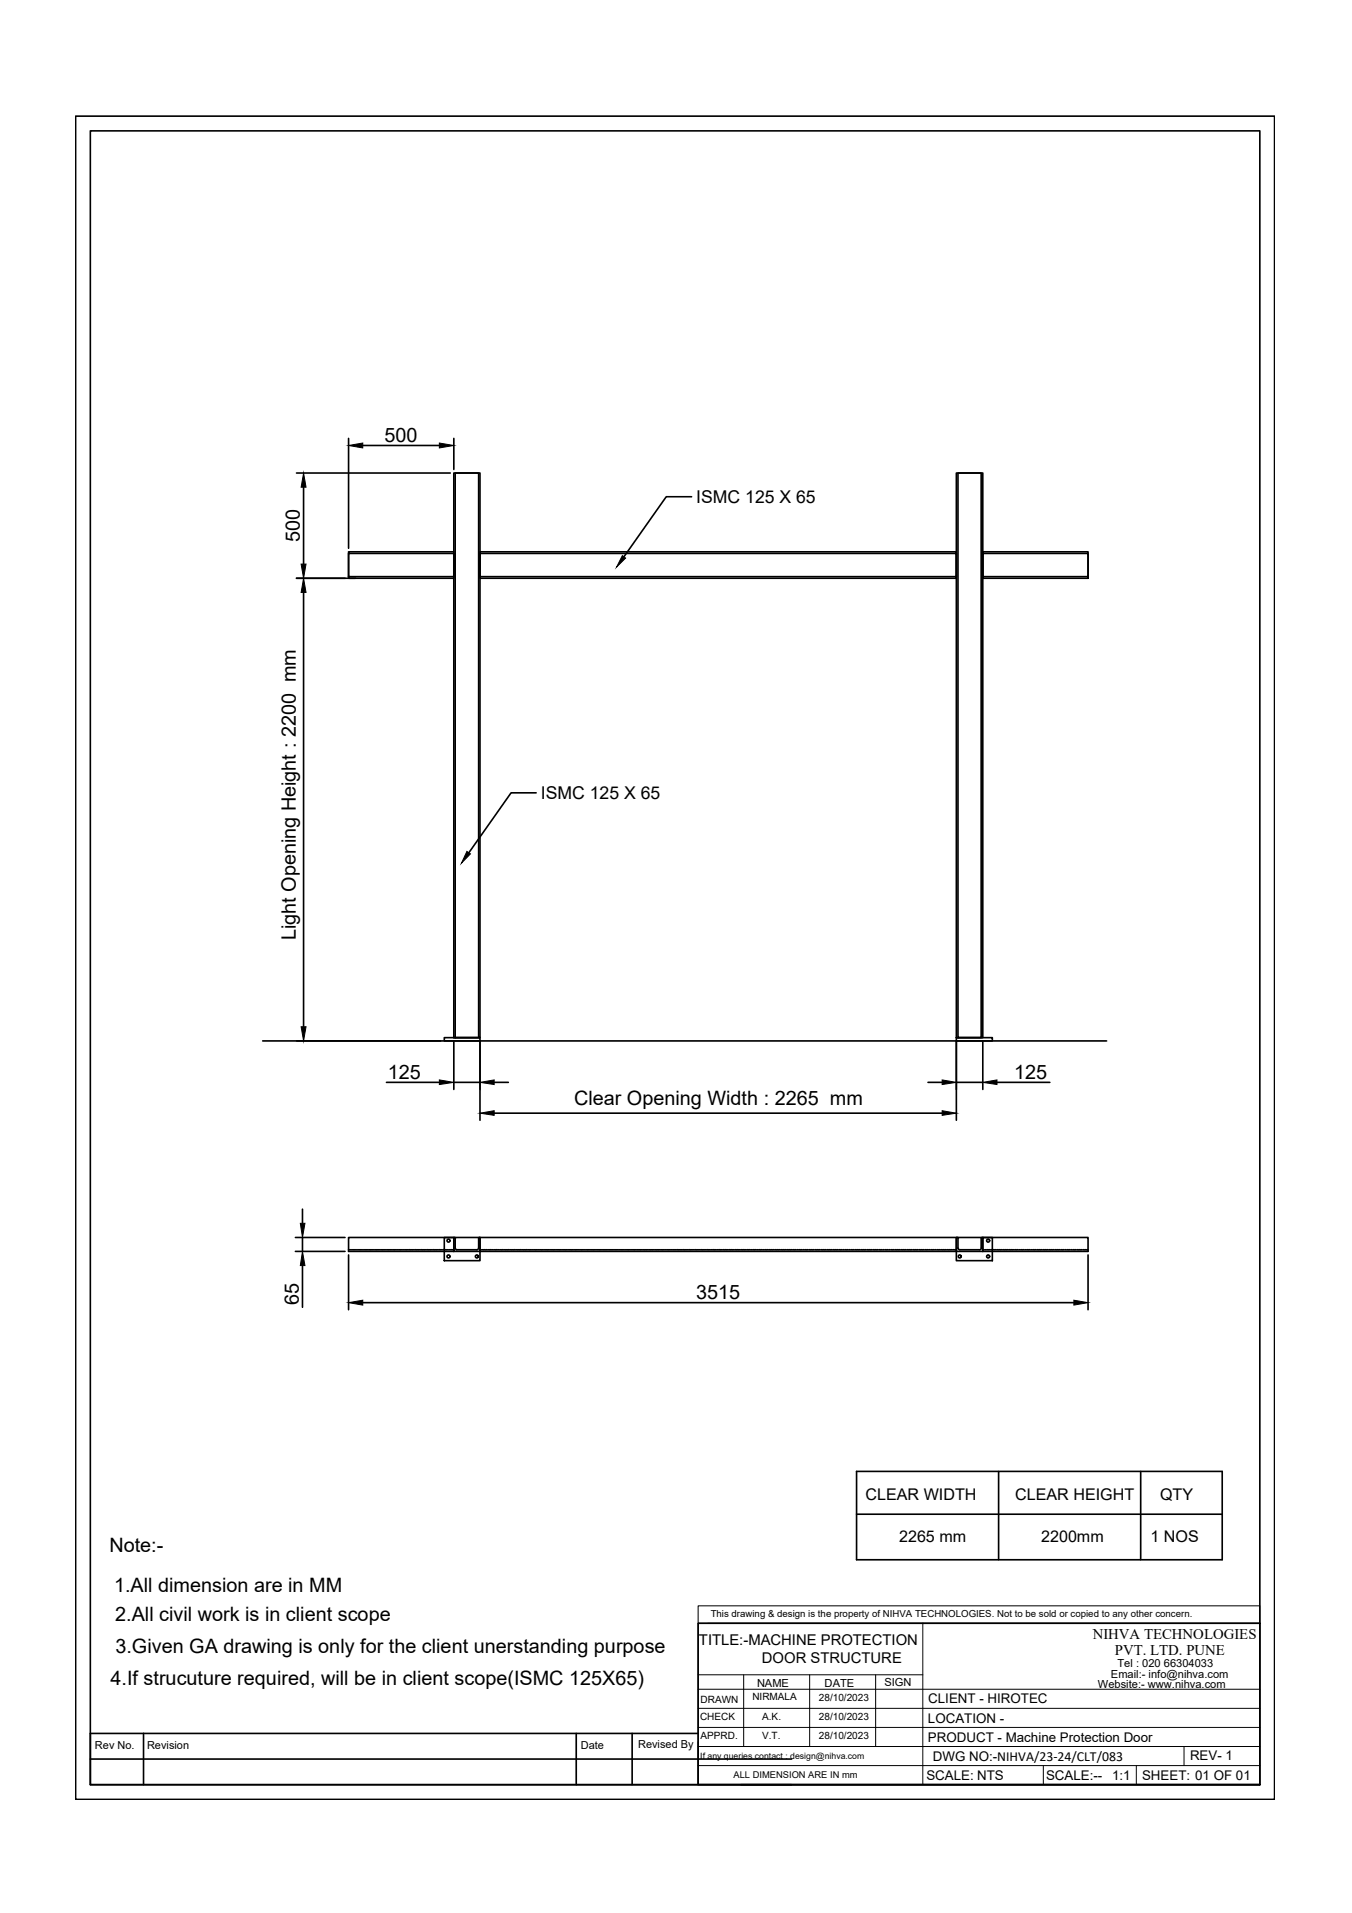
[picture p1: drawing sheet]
<svg xmlns="http://www.w3.org/2000/svg" width="210mm" height="297mm" viewBox="0 0 210 297" stroke-linecap="round" stroke-linejoin="round" font-family="sans-serif">
<!-- layer: 0 -->
<g fill="none" stroke="#000" stroke-width=".25">
<path d="M11.7 18h186.2v261.4h-186.2zM14 20.3h181.6v256.8h-181.6zM46 73.4h23.9M47.1 75.6v12M54.1 68.1v17M56.3 69.2h11.9M70.5 73.4h4v87.7h-4zM70.5 68.1v4.8M70.7 73.4h3.6v87.7h-3.6zM107.4 77.1h-4l-6.5 9.3M148.5 73.4h4.1v87.7h-4.1zM148.7 73.4h3.6v87.7h-3.6z"/>
<path d="M46 89.8h9.2M47.1 92v67.4M54.1 85.7h16.4v4.1h-16.4zM54.1 85.9h16.4v3.6h-16.4zM74.5 85.7h74v4.1h-74zM74.5 85.9h74v3.6h-74zM152.6 85.7h16.3v4.1h-16.3zM152.6 85.9h16.3v3.6h-16.3zM83.2 123.1h-3.9l-6.5 9.3M40.8 161.6h131M60 168.1h8.2M69 161.1h5.5v.5h-5.5z"/>
<path d="M70.5 161.7v7.5M70.5 168.1h4M74.5 161.7v12.2M76.7 172.8h69.6M76.7 168.1h2.2M144.1 168.1h2.2M148.5 161.1h5.6v.5h-5.6zM148.5 161.7v12.2M148.5 168.1h4.1M152.6 161.7v7.5M154.8 168.1h8.2M45.9 194.3h7.7"/>
<path d="M45.9 192.2h7.7M47 187.7v2.2M47 192.2v2.1M47 196.5v6.5M54.1 192.2h16.4v2.1h-16.4zM54.1 194.1h.2M54.1 194.9v8.5M54.4 194.1h.2M54.7 194.1h.2M55 194.1h.2M55.3 194.1h.2M55.6 194.1h.3"/>
<path d="M55.9 194.1h.2M56.3 194.1h.1M56.6 194.1h.2M56.9 194.1h.2M57.2 194.1h.2M57.5 194.1h.2M57.8 194.1h.2M58.1 194.1h.2M58.4 194.1h.2M58.7 194.1h.2M59.1 194.1h.2M59.4 194.1h.2"/>
<path d="M59.7 194.1h.2M60 194.1h.2M60.3 194.1h.2M60.6 194.1h.2M60.9 194.1h.2M61.2 194.1h.2M61.6 194.1h.1M61.9 194.1h.2M62.2 194.1h.2M62.5 194.1h.2M62.8 194.1h.2M63.1 194.1h.2"/>
<path d="M63.4 194.1h.2M63.7 194.1h.2M64 194.1h.2M64.4 194.1h.2M64.7 194.1h.2M65 194.1h.2M65.3 194.1h.2M65.6 194.1h.2M65.9 194.1h.2M66.2 194.1h.2M66.5 194.1h.2M66.8 194.1h.2"/>
<path d="M67.2 194.1h.2M67.5 194.1h.2M67.7 194.1h.3M68.1 194.1h.2M68.4 194.1h.2M68.7 194.1h.2M69 192.2h5.5v3.5h-5.5zM69 194.1h.2M69.3 194.1h.2M69.7 194.1h.1M69.9 194.1h.3M70.2 194.1h.3"/>
<path d="M70.7 192.3v1.5l.2 .3M70.7 192.3l-.2-.1v2.1h4v-2.1l-.2 .1M74.3 192.3v1.5l-.1 .2-3.3 .1M74.5 194.1h.2M74.5 194.3h74M74.5 192.2h74M74.9 194.1h.2M75.2 194.1h.2M75.5 194.1h.2M75.8 194.1h.2M76.1 194.1h.2M76.4 194.1h.2"/>
<path d="M76.7 194.1h.2M77 194.1h.2M77.4 194.1h.1M77.7 194.1h.2M77.9 194.1h.3M78.3 194.1h.2M78.6 194.1h.2M78.9 194.1h.2M79.2 194.1h.2M79.5 194.1h.2M79.8 194.1h.2M80.2 194.1h.2"/>
<path d="M80.4 194.1h.3M80.7 194.1h.3M81.1 194.1h.2M81.4 194.1h.2M81.7 194.1h.2M82 194.1h.2M82.3 194.1h.2M82.6 194.1h.2M82.9 194.1h.3M83.2 194.1h.3M83.6 194.1h.1M83.9 194.1h.2"/>
<path d="M84.2 194.1h.2M84.5 194.1h.2M84.8 194.1h.2M85.1 194.1h.2M85.4 194.1h.3M85.7 194.1h.3M86 194.1h.2M86.4 194.1h.2M86.7 194.1h.2M87 194.1h.2M87.3 194.1h.2M87.6 194.1h.2"/>
<path d="M87.9 194.1h.2M88.2 194.1h.2M88.5 194.1h.2M88.8 194.1h.2M89.2 194.1h.2M89.5 194.1h.2M89.8 194.1h.2M90.1 194.1h.2M90.4 194.1h.2M90.7 194.1h.2M91 194.1h.2M91.3 194.1h.2"/>
<path d="M91.7 194.1h.2M92 194.1h.2M92.3 194.1h.2M92.6 194.1h.2M92.9 194.1h.2M93.2 194.1h.2M93.5 194.1h.2M93.8 194.1h.2M94.1 194.1h.2M94.5 194.1h.2M94.8 194.1h.2M95.1 194.1h.2"/>
<path d="M95.4 194.1h.2M95.7 194.1h.2M96 194.1h.2M96.3 194.1h.2M96.6 194.1h.2M97 194.1h.1M97.3 194.1h.2M97.6 194.1h.2M97.9 194.1h.2M98.2 194.1h.2M98.5 194.1h.2M98.8 194.1h.2"/>
<path d="M99.1 194.1h.2M99.4 194.1h.2M99.8 194.1h.2M100 194.1h.3M100.3 194.1h.3M100.7 194.1h.2M101 194.1h.2M101.3 194.1h.2M101.6 194.1h.2M101.9 194.1h.2M102.2 194.1h.2M102.5 194.1h.3"/>
<path d="M102.8 194.1h.3M103.2 194.1h.1M103.5 194.1h.2M103.8 194.1h.2M104.1 194.1h.2M104.4 194.1h.2M104.7 194.1h.2M105 194.1h.3M105.3 194.1h.3M105.6 194.1h.2M106 194.1h.2M106.3 194.1h.2"/>
<path d="M106.6 194.1h.2M106.9 194.1h.2M107.2 194.1h.2M107.5 194.1h.2M107.8 194.1h.2M108.1 194.1h.2M108.4 194.1h.2M108.8 194.1h.2M109.1 194.1h.2M109.4 194.1h.2M109.7 194.1h.2M110 194.1h.2"/>
<path d="M110.3 194.1h.2M110.6 194.1h.2M110.9 194.1h.2M111.3 194.1h.1M111.6 194.1h.2M111.9 194.1h.2M112.2 194.1h.2M112.5 194.1h.2M112.8 194.1h.2M113.1 194.1h.2M113.4 194.1h.2M113.7 194.1h.2"/>
<path d="M114.1 194.1h.2M114.4 194.1h.2M114.7 194.1h.2M115 194.1h.2M115.3 194.1h.2M115.6 194.1h.2M115.9 194.1h.2M116.2 194.1h.2M116.6 194.1h.1M116.9 194.1h.2M117.2 194.1h.2M117.5 194.1h.2"/>
<path d="M117.8 194.1h.2M118.1 194.1h.2M118.4 194.1h.2M118.7 194.1h.2M119 194.1h.2M119.4 194.1h.2M119.6 194.1h.3M119.9 194.1h.3M120.3 194.1h.2M120.6 194.1h.2M120.9 194.1h.2M121.2 194.1h.2"/>
<path d="M121.5 194.1h.2M121.8 194.1h.2M122.1 194.1h.3M122.4 194.1h.3M122.7 194.1h.3M123.1 194.1h.2M123.4 194.1h.2M123.7 194.1h.2M124 194.1h.2M124.3 194.1h.2M124.6 194.1h.2M124.9 194.1h.3"/>
<path d="M125.2 194.1h.2M125.6 194.1h.2M125.9 194.1h.2M126.2 194.1h.2M126.5 194.1h.2M126.8 194.1h.2M127.1 194.1h.2M127.4 194.1h.2M127.7 194.1h.2M128 194.1h.2M128.4 194.1h.2M128.7 194.1h.2"/>
<path d="M129 194.1h.2M129.3 194.1h.2M129.6 194.1h.2M129.9 194.1h.2M130.2 194.1h.2M130.5 194.1h.2M130.9 194.1h.1M131.2 194.1h.2M131.5 194.1h.2M131.8 194.1h.2M132.1 194.1h.2M132.4 194.1h.2"/>
<path d="M132.7 194.1h.2M133 194.1h.2M133.3 194.1h.2M133.7 194.1h.2M134 194.1h.2M134.3 194.1h.2M134.6 194.1h.2M134.9 194.1h.2M135.2 194.1h.2M135.5 194.1h.2M135.8 194.1h.2M136.1 194.1h.2"/>
<path d="M136.5 194.1h.2M136.8 194.1h.2M137.1 194.1h.2M137.4 194.1h.2M137.7 194.1h.2M138 194.1h.2M138.3 194.1h.2M138.6 194.1h.2M139 194.1h.2M139.2 194.1h.3M139.5 194.1h.3M139.9 194.1h.2"/>
<path d="M140.2 194.1h.2M140.5 194.1h.2M140.8 194.1h.2M141.1 194.1h.2M141.4 194.1h.2M141.7 194.1h.3M142 194.1h.3M142.3 194.1h.3M142.7 194.1h.2M143 194.1h.2M143.3 194.1h.2M143.6 194.1h.2"/>
<path d="M143.9 194.1h.2M144.2 194.1h.2M144.5 194.1h.3M144.8 194.1h.2M145.2 194.1h.1M145.5 194.1h.2M145.8 194.1h.2M146.1 194.1h.2M146.4 194.1h.2M146.7 194.1h.2M147 194.1h.2M147.3 194.1h.2"/>
<path d="M147.6 194.1h.2M148 194.1h.2M148.3 194.1h.2M148.5 192.2h5.6v3.5h-5.6zM148.7 192.3v1.5l.3 .3M148.8 192.3l-.3-.1v2.1h4.1v-2.1l-.2 .1M149 194.1h3.1M152.3 192.3v1.5M152.4 193.8l-.3 .3M152.6 192.2h16.3v2.1h-16.3zM152.6 194.1h.2M152.9 194.1h.1"/>
<path d="M153.2 194.1h.2M153.5 194.1h.2M153.8 194.1h.2M154.1 194.1h.2M154.4 194.1h.2M154.7 194.1h.3M155 194.1h.3M155.3 194.1h.2M155.7 194.1h.2M156 194.1h.2M156.3 194.1h.2M156.6 194.1h.2"/>
<path d="M156.9 194.1h.2M157.2 194.1h.2M157.5 194.1h.2M157.8 194.1h.2M158.2 194.1h.1M158.5 194.1h.2M158.8 194.1h.2M159.1 194.1h.2M159.4 194.1h.2M159.7 194.1h.2M160 194.1h.2M160.3 194.1h.2"/>
<path d="M160.6 194.1h.2M161 194.1h.2M161.3 194.1h.2M161.6 194.1h.2M161.9 194.1h.2M162.2 194.1h.2M162.5 194.1h.2M162.8 194.1h.2M163.1 194.1h.2M163.4 194.1h.2M163.8 194.1h.2M164.1 194.1h.2"/>
<path d="M164.4 194.1h.2M164.7 194.1h.2M165 194.1h.2M165.3 194.1h.2M165.6 194.1h.2M165.9 194.1h.2M166.3 194.1h.1M166.6 194.1h.2M166.8 194.1h.3M167.2 194.1h.2M167.5 194.1h.2M167.8 194.1h.2"/>
<path d="M168.1 194.1h.2M168.4 194.1h.2M168.7 194.1h.2M168.9 194.9v8.5M56.3 202.3h110.4M133 228.5h56.8v13.7h-56.8zM133 235.1h56.8M155 228.5v13.7M177.1 228.5v13.7M108.4 252.1h87.2v25h-87.2zM14 273.1h108.9M22.3 269.2v7.9"/>
<path d="M89.5 269.2v7.9M98.1 269.2v7.9M108.4 269.2h-94.4v7.9h108.9M115 277.1h80.6"/>
<circle cx="69.6" cy="195.1" r=".23"/>
<circle cx="69.6" cy="192.6" r=".23"/>
<circle cx="74" cy="195.1" r=".23"/>
<circle cx="149" cy="195.1" r=".23"/>
<circle cx="153.4" cy="192.6" r=".23"/>
<circle cx="153.4" cy="195.1" r=".23"/>
</g>
<g fill="#000" stroke="#000" stroke-width=".16">
<path d="M47.1 73.4l.4 2.2h-.7zM54.1 69.2l2.2-.4v.8zM68.2 68.8l2.3 .4-2.3 .4zM47.1 89.8l.4 2.2h-.7zM46.8 87.6h.7l-.4 2.2zM96.6 86.3l.5 .4-1.4 1.4zM72.5 132.2l.5 .4-1.4 1.4zM46.8 159.4h.7l-.4 2.2zM68.2 167.7l2.3 .4-2.3 .3zM74.5 172.8l2.2-.3v.7zM74.5 168.1l2.2-.4v.7zM146.3 172.5l2.2 .3-2.2 .4z"/>
<path d="M146.3 167.7l2.2 .4-2.2 .3zM152.6 168.1l2.2-.4v.7zM46.6 189.9h.7l-.3 2.3zM47 194.3l.3 2.2h-.7zM54.1 202.3l2.2-.4v.7zM166.7 201.9l2.2 .4-2.2 .3z"/>
</g>
<g fill="none" stroke="#000" stroke-width=".16">
<path d="M108.4 249.3h87.2v2.8h-87.2zM108.4 252.1v25M109.9 252.1h85.7M143.3 252.1v25M108.4 271.2h87.2M108.4 268.2h87.2M108.4 265.3h87.2M108.4 262.3h87.2M108.4 260.1h34.9M108.4 274.2h87.2M115.5 260.1v11.1M125.7 260.1v11.1"/>
<path d="M135.9 260.1v11.1M162 274.2v2.9M176.4 274.2v2.9M183.8 271.2v3"/>
</g>
<g font-size="3.1">
<text x="59.7" y="68.6">500</text>
<text x="46.5" y="84.2" transform="rotate(-90 46.5 84.2)">500</text>
<text x="45.9" y="146" transform="rotate(-90 45.9 146)">Light Opening Height : 2200 mm</text>
<text x="60.2" y="167.5">125</text>
<text x="157.5" y="167.5">125</text>
<text x="89.1" y="171.6">Clear Opening Width : 2265 mm</text>
<text x="46.4" y="202.6" transform="rotate(-90 46.4 202.6)">65</text>
<text x="108.1" y="201.7">3515</text>
<text x="17" y="241">Note:-</text>
<text x="17.7" y="247.2">1.All dimension are in MM</text>
<text x="17.9" y="251.8">2.All civil work is in client scope</text>
<text x="17.9" y="256.7">3.Given GA drawing is only for the client unerstanding purpose</text>
<text x="17.2" y="261.6">4.If strucuture required, will be in client scope(ISMC 125X65)</text>
</g>
<g font-size="2.7">
<text x="108.1" y="78.1">ISMC 125 X 65</text>
<text x="84" y="124.1">ISMC 125 X 65</text>
</g>
<g font-size="2.5">
<text x="134.4" y="232.8">CLEAR WIDTH</text>
<text x="157.6" y="232.8">CLEAR HEIGHT</text>
<text x="180.1" y="232.8">QTY</text>
<text x="139.6" y="239.4">2265 mm</text>
<text x="161.6" y="239.4">2200mm</text>
<text x="178.6" y="239.4">1 NOS</text>
</g>
<g font-size="2.3">
<text x="108.5" y="255.4">TITLE:-MACHINE PROTECTION</text>
<text x="169.6" y="254.5">NIHVA TECHNOLOGIES</text>
<text x="173.1" y="257">PVT. LTD. PUNE</text>
<text x="118.3" y="258.1">DOOR STRUCTURE</text>
</g>
<g font-size="2.1">
<text x="144.1" y="267.5">LOCATION -</text>
<text x="144.1" y="264.5">CLIENT - HIROTEC</text>
<text x="144.1" y="270.4">PRODUCT - Machine Protection Door</text>
<text x="144.8" y="273.4">DWG NO:-NIHVA/23-24/CLT/083</text>
<text x="184.8" y="273.3">REV- 1</text>
<text x="143.8" y="276.4">SCALE: NTS</text>
<text x="162.4" y="276.4">SCALE:--</text>
<text x="172.6" y="276.4">1:1</text>
<text x="177.3" y="276.4">SHEET: 01 OF 01</text>
</g>
<g font-size="1.7">
<text x="117.5" y="261.9">NAME</text>
<text x="128" y="261.9">DATE</text>
<text x="137.3" y="261.7">SIGN</text>
<text x="170.4" y="262.1">Website:- www.nihva.com</text>
<text x="172.5" y="260.5">Email:- info@nihva.com</text>
<text x="173.5" y="258.8">Tel : 020 66304033</text>
<text x="14.7" y="271.5">Rev No.</text>
<text x="22.8" y="271.5">Revision</text>
<text x="90.2" y="271.5">Date</text>
<text x="99.1" y="271.4">Revised By</text>
</g>
<g font-size="1.6">
<text x="108.7" y="267">CHECK</text>
<text x="108.8" y="264.4">DRAWN</text>
<text x="108.8" y="270">APPRD.</text>
<text x="116.8" y="264">NIRMALA</text>
<text x="118.3" y="267">A.K.</text>
<text x="127.1" y="264.1">28/10/2023</text>
<text x="127.1" y="267">28/10/2023</text>
<text x="118.3" y="270">V.T.</text>
<text x="127.1" y="270">28/10/2023</text>
</g>
<text font-size="1.5" x="110.3" y="251">This drawing &amp; design is the property of NIHVA TECHNOLOGIES. Not to be sold or copied to any other concern.</text>
<text font-size="1.4" x="113.9" y="276.1">ALL DIMENSION ARE IN mm</text>
<text font-size="1.3" x="108.7" y="273">If any queries contact : design@nihva.com</text>
</svg>
